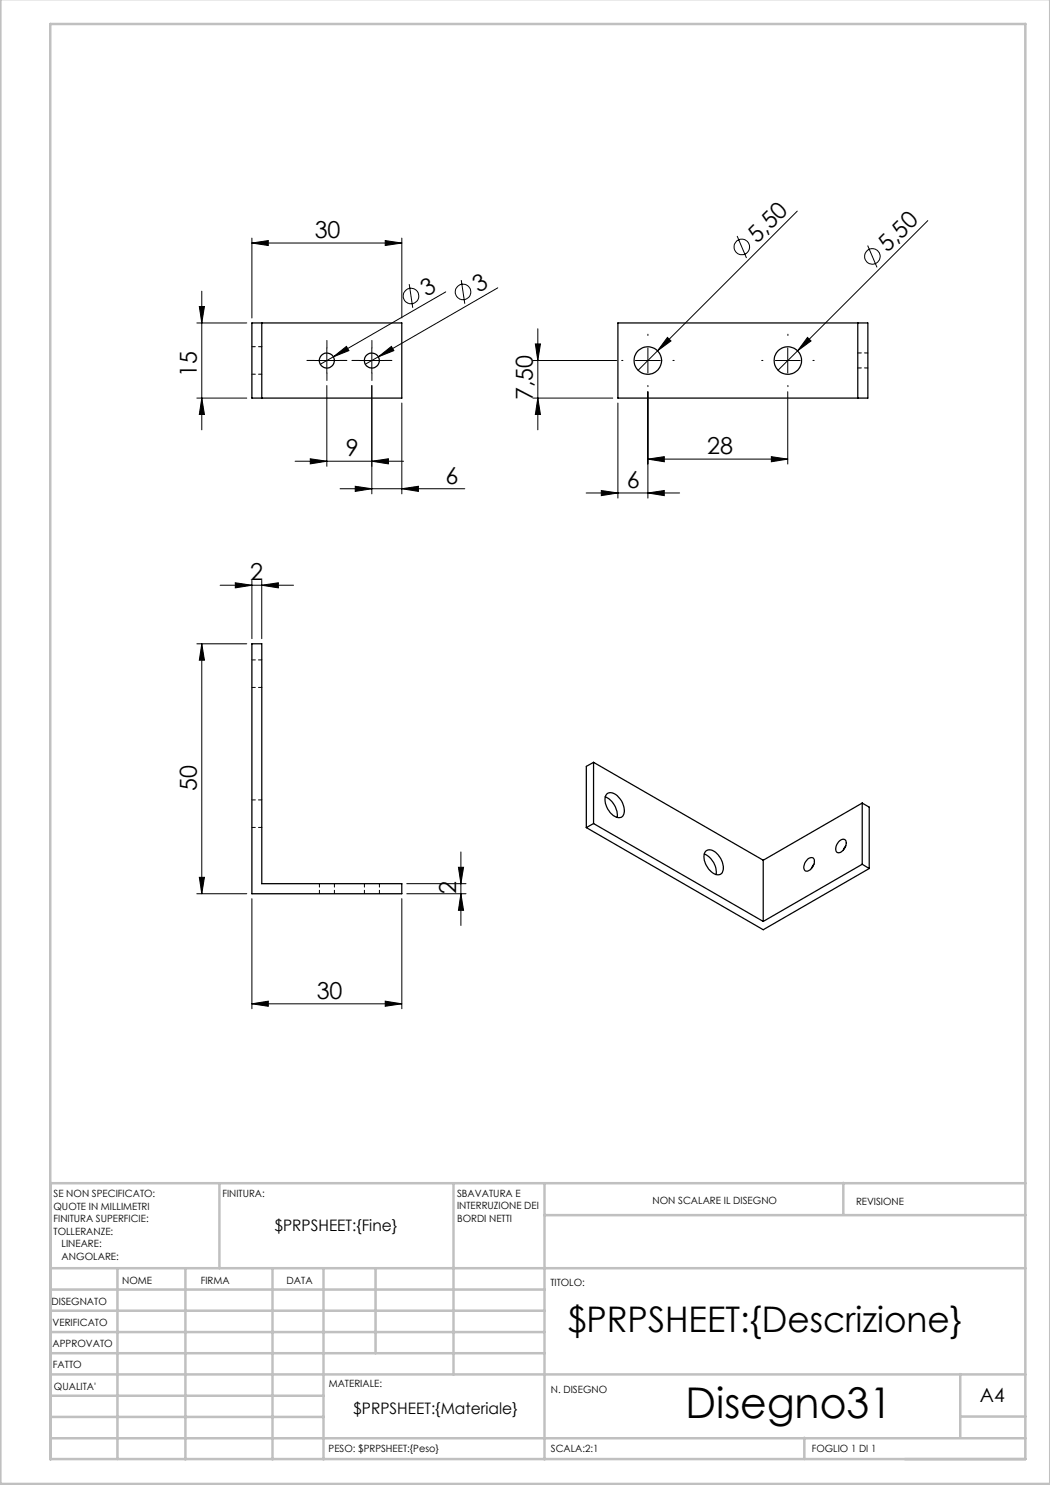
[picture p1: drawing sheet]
<svg xmlns="http://www.w3.org/2000/svg" width="210mm" height="297mm" viewBox="0 0 210 297" stroke-linecap="round" stroke-linejoin="round" font-family="sans-serif">
<g fill="none" stroke="#000" stroke-width=".2">
<path d="M40.4 58.2v27.8M50.4 48.6l3.3-.5v1zM50.4 47.6v16M50.4 48.6h30M77 48.1l3.4 .5-3.4 .5zM80.4 47.6v16M81.8 56.8l.8 4.8M89.1 58.4l-22.4 13M92.3 56l.7 4.7M99.6 57.6l-23.9 13.8M147.4 47.2l1.9 4.4M159.5 42.2l-31.9 31.8"/>
<path d="M173.5 49.1l1.9 4.4M185.6 44.1l-26.1 26.1M39.4 79.6h10M39.4 64.6h10M39.9 61.3h1l-.5 3.3zM40.4 79.6l.5 3.3h-1zM62.9 72.1h5M65.4 69.6v5M65.4 77.1v16.2M66.7 71.4l2.6-2.1 .5 .8zM66.7 71.4l-2.6 1.4M71.9 72.1h5"/>
<path d="M74.4 69.6v5M74.4 77.1v21.7M75.7 71.4l2.6-2.1 .5 .8zM75.7 71.4l-2.6 1.4M106.6 72.1h16.7M106.6 79.6h16M107.1 68.8h1l-.5 3.3zM107.6 65.8v20.2M107.6 79.6l.5 3.3h-1zM127.1 72.1h5M129.6 69.6v5M129.6 78.3v21.3"/>
<path d="M133.5 67.5l.7 .7-2.7 2zM155.1 72.1h5M157.6 69.6v5M157.6 78.3v14.5M159.5 70.2l-3.9 3.8M161.5 67.5l.7 .7-2.7 2zM59 92.2h21.7M62.1 91.8l3.3 .4-3.3 .6zM68 97.8h25M71 97.3l3.4 .5-3.4 .5zM74.4 92.2l3.3-.4v1zM80.4 97.8l3.3-.5v1z"/>
<path d="M80.4 80.6v18.2M117.2 98.6h18.7M120.3 98.1l3.3 .5-3.3 .5zM123.6 80.6v19M129.6 91.8l3.3-.5v1.1zM129.6 98.6l3.3-.5v1zM129.6 91.8h28M154.3 91.3l3.3 .5-3.3 .6zM44 117h14.7M47.1 116.6l3.3 .4-3.3 .6zM50.4 116.1v11.6M52.4 117l3.3-.4v1z"/>
<path d="M52.4 116.1v11.6M39.4 128.8h10M40.4 128.8v49.9M40.4 128.8l.5 3.2h-1zM39.4 178.7h10M39.9 175.5h1l-.5 3.2zM50.4 179.7v22.1M80.4 179.7v22.1M81.4 178.7h11.8M81.4 176.7h11.8M91.7 173.5h1l-.5 3.2zM92.2 178.7l.5 3.4h-1z"/>
<path d="M92.2 170.4v14.7M50.4 200.8l3.3-.6v1.1zM50.4 200.8h30M77 200.2l3.4 .6-3.4 .5z"/>
<circle cx="82.2" cy="59.2" r="1.55"/>
<circle cx="92.6" cy="58.4" r="1.55"/>
<circle cx="148.4" cy="49.4" r="1.57"/>
<circle cx="174.5" cy="51.3" r="1.55"/>
</g>
<g fill="none" stroke="#000" stroke-width=".2" stroke-dasharray="15.2 1.3 1.3 1.3">
<path d="M62.9 72.1h-1.5M65.4 69.6v-1.5M65.4 74.6v1.5M67.9 72.1h1.5M71.9 72.1h-1.5M74.4 69.6v-1.5M74.4 74.6v1.5M76.9 72.1h1.5M124.6 72.1h-.3M129.6 67.1v-.3M129.6 77.1v.2M134.6 72.1h.2"/>
<path d="M152.6 72.1h-.3M157.6 67.1v-.3M157.6 77.1v.2M162.6 72.1h.2"/>
</g>
<g fill="none" stroke="#c0c0c0" stroke-width=".5">
<path d="M.1 -.1v296.9h209.9v-296.9M10.1 4.8h195v287h-195zM43.9 236.6v17M90.7 236.6v38.3M108.9 236.6v55.3M168.7 236.6v6.3M205.1 236.6h-195v55.3M10.1 253.6h195M10.1 257.9h98.8M23.5 253.6v38.2M37.1 253.6v38.3M54.5 253.6v38.3"/>
<path d="M64.7 253.6v38.3M75.1 253.6v17M108.9 243h96.2M10.1 270.6h98.8M10.1 266.4h98.8M10.1 262.1h98.8M10.1 279.1h54.6M10.1 274.9h195M192.1 274.8v12.7M10.1 287.7h195M10.1 283.4h54.6M160.9 287.5v4.3"/>
<path d="M192.1 283.3h13"/>
</g>
<g fill="#000">
<path d="M66.7 71.4l2.6-2.1 .5 .8zM75.7 71.4l2.6-2.1 .5 .8zM133.5 67.5l.7 .7-2.7 2zM161.5 67.5l.7 .7-2.7 2z"/>
<path d="M77 48.1l3.4 .5-3.4 .5zM50.4 48.6l3.3-.5v1zM80.4 97.8l3.3-.5v1zM71 97.3l3.4 .5-3.4 .5zM52.4 117l3.3-.4v1zM47.1 116.6l3.3 .4-3.3 .6z"/>
<path d="M40.4 79.6l.5 3.3h-1zM39.9 61.3h1l-.5 3.3z"/>
<path d="M62.1 91.8l3.3 .4-3.3 .6zM74.4 92.2l3.3-.4v1zM129.6 91.8l3.3-.5v1.1zM154.3 91.3l3.3 .5-3.3 .6zM120.3 98.1l3.3 .5-3.3 .5zM129.6 98.6l3.3-.5v1z"/>
<path d="M40.4 128.8l.5 3.2h-1zM39.9 175.5h1l-.5 3.2zM107.1 68.8h1l-.5 3.3zM107.6 79.6l.5 3.3h-1z"/>
<path d="M92.2 178.7l.5 3.4h-1zM91.7 173.5h1l-.5 3.2z"/>
<path d="M50.4 200.8l3.3-.6v1.1zM77 200.2l3.4 .6-3.4 .5z"/>
</g>
<g fill="none" stroke="#000" stroke-width=".25">
<path d="M50.4 64.6h30v15h-30zM52.4 64.6v15M123.6 64.6h50v15h-50zM171.6 64.6v15M50.4 128.8h2v47.9h28v2h-30zM118.7 152.5v12.2M118.7 152.5l33.9 19.5M118.7 152.5l-1.4 .8v12.2M121 159.4a4 4 0 0 1 2.4 4.1M121.3 158.9a1.68 1.68 0 0 1 2.5 .6 3.2 3.2 0 0 1 .7 3.8 1.71 1.71 0 0 1-2.3-.6 3.3 3.3 0 0 1-.9-3.8zM117.3 165.5l35.3 20.4 21.2-12.2M118.7 164.7l-1.4 .8"/>
<path d="M118.7 164.7l33.9 19.6M140.9 170.8a3.9 3.9 0 0 1 2.3 4.1M141.2 170.2a1.96 1.96 0 0 1 2.6 1 2.76 2.76 0 0 1 .4 3.6 2.13 2.13 0 0 1-2.6-1.2 3.1 3.1 0 0 1-.5-3.3zM152.6 172v12.3M161.5 171.9a.75 .75 0 0 1 1-.4 .75 .75 0 0 1 .4 1 1.96 1.96 0 0 1-1.7 1.7 1.42 1.42 0 0 1 .2-2.2zM162.8 172.9l-.5 .8M167.7 168.4a.8 .8 0 0 1 .8-.6 .8 .8 0 0 1 .7 .6 1.92 1.92 0 0 1-1.6 2.1 1.24 1.24 0 0 1 0-1.9zM169.2 169.2l-.5 .8M172.4 172.9l-19.8 11.4M172.4 172.9l1.4 .8M172.4 160.6l1.4 .8v12.3M172.4 160.6v12.3"/>
<path d="M172.4 160.6l-19.8 11.4"/>
<circle cx="65.4" cy="72.1" r="1.49"/>
<circle cx="74.4" cy="72.1" r="1.49"/>
<circle cx="129.6" cy="72.1" r="2.75"/>
<circle cx="157.6" cy="72.1" r="2.75"/>
</g>
<path d="M50.4 74.8h2M52.4 69.3h-2M171.6 73.6h2M173.6 70.6h-2M50.4 137.5h2M52.4 132h-2M52.4 160h-2M50.4 165.5h2M63.9 176.7v2M66.9 178.7v-2M72.9 176.7v2M75.9 178.7v-2" fill="none" stroke="#000" stroke-width=".2" stroke-dasharray="1.3 .6" stroke-dashoffset=".6"/>
<text font-size="8.5" x="137.1" y="283.5">Disegno31</text>
<text font-size="7.1" x="113.5" y="266.4">$PRPSHEET:{Descrizione}</text>
<g font-size="4.7">
<text x="62.9" y="47.6">30</text>
<text x="151.4" y="48.8" transform="rotate(-45 151.4 48.8)">5,50</text>
<text x="177.5" y="50.7" transform="rotate(-45 177.5 50.7)">5,50</text>
<text x="85.3" y="59.4" transform="rotate(-30 85.3 59.4)">3</text>
<text x="95.7" y="58.6" transform="rotate(-30 95.7 58.6)">3</text>
<text x="39.4" y="75.4" transform="rotate(-90 39.4 75.4)">15</text>
<text x="106.6" y="80" transform="rotate(-90 106.6 80)">7,50</text>
<text x="69.2" y="91.2">9</text>
<text x="141.4" y="90.8">28</text>
<text x="89.1" y="96.7">6</text>
<text x="125.4" y="97.6">6</text>
<text x="50" y="116">2</text>
<text x="39.4" y="158.1" transform="rotate(-90 39.4 158.1)">50</text>
<text x="91.2" y="178.9" transform="rotate(-90 91.2 178.9)">2</text>
<text x="63.3" y="199.7">30</text>
</g>
<text font-size="3.9" x="196" y="280.4">A4</text>
<g font-size="3.2">
<text x="54.9" y="246.3">$PRPSHEET:{Fine}</text>
<text x="70.7" y="282.8">$PRPSHEET:{Materiale}</text>
</g>
<g font-size="2">
<text x="10.7" y="239.5">SE NON SPECIFICATO:</text>
<text x="44.5" y="239.5">FINITURA:</text>
<text x="91.4" y="239.4">SBAVATURA E</text>
<text x="10.7" y="242">QUOTE IN MILLIMETRI</text>
<text x="10.7" y="244.5">FINITURA SUPERFICIE:</text>
<text x="91.4" y="241.9">INTERRUZIONE DEI</text>
<text x="91.4" y="244.4">BORDI NETTI</text>
<text x="130.5" y="240.8">NON SCALARE IL DISEGNO</text>
<text x="171.2" y="241">REVISIONE</text>
<text x="10.7" y="247">TOLLERANZE:</text>
<text x="12.3" y="249.5">LINEARE:</text>
<text x="12.3" y="252">ANGOLARE:</text>
<text x="24.4" y="256.9">NOME</text>
<text x="40.1" y="256.8">FIRMA</text>
<text x="57.3" y="256.8">DATA</text>
<text x="110.1" y="257.1">TITOLO:</text>
<text x="10.3" y="260.9">DISEGNATO</text>
<text x="10.5" y="269.3">APPROVATO</text>
<text x="10.5" y="265.2">VERIFICATO</text>
<text x="10.6" y="273.6">FATTO</text>
<text x="10.8" y="278">QUALITA'</text>
<text x="65.8" y="277.4">MATERIALE:</text>
<text x="110.2" y="278.5">N. DISEGNO</text>
<text x="65.7" y="290.4">PESO: $PRPSHEET:{Peso}</text>
<text x="110.2" y="290.5">SCALA:2:1</text>
<text x="162.4" y="290.4">FOGLIO 1 DI 1</text>
</g>
</svg>
